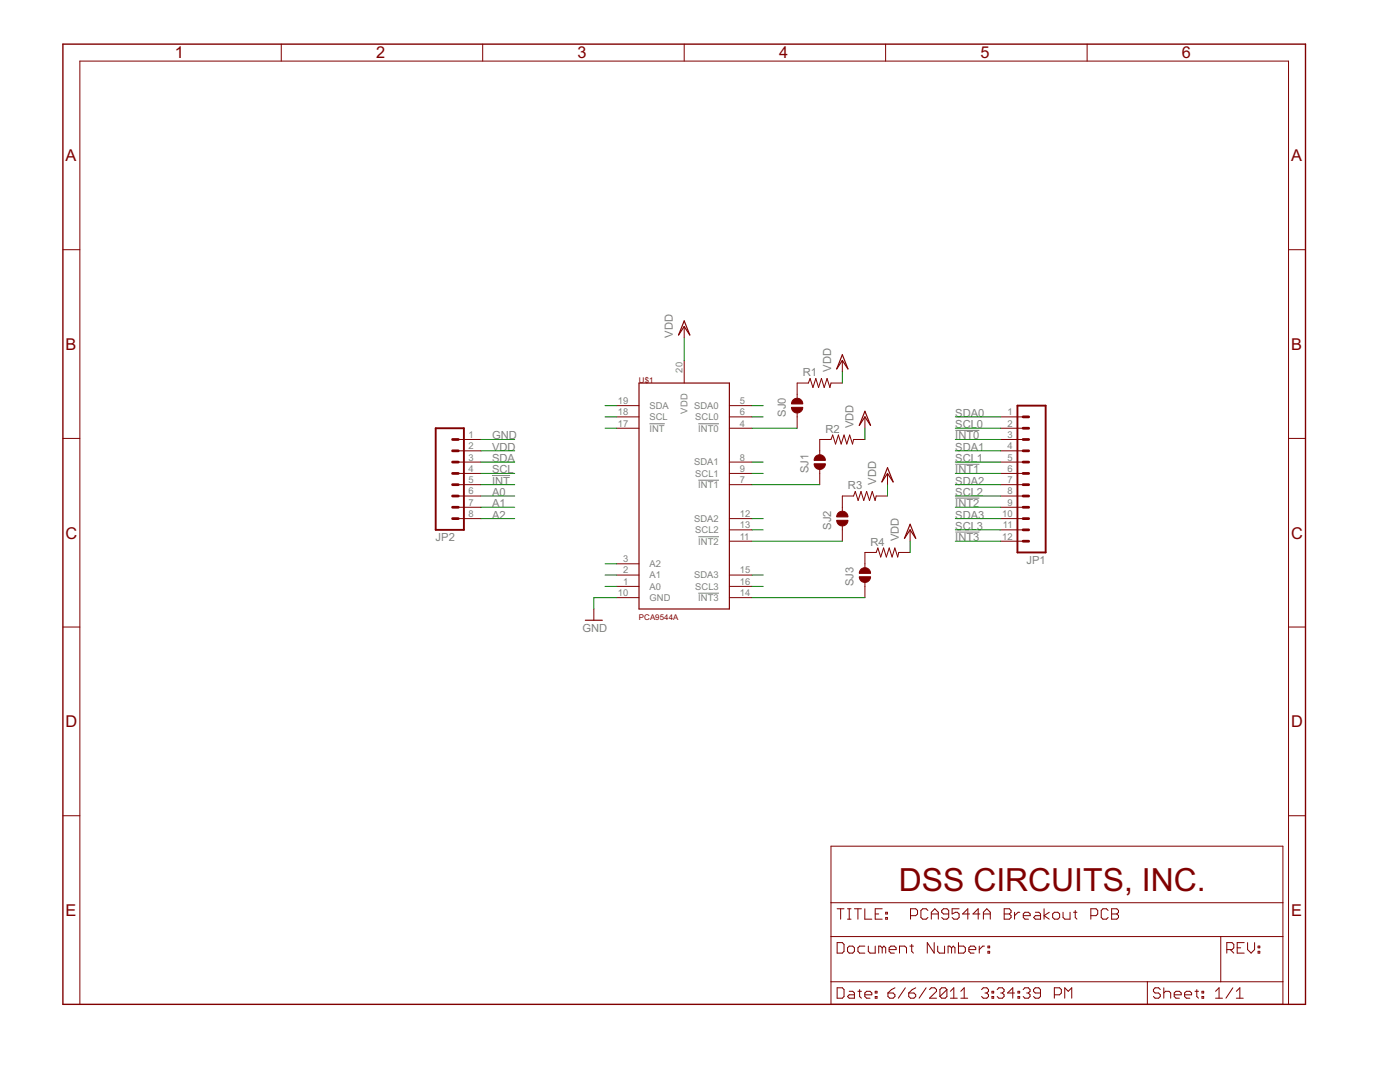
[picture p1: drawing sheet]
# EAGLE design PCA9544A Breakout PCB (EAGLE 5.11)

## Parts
JP1  M12PTH  [1X12]
JP2  M08  [1X08]
R1  10k  R-US_R0402  [R0402]
R2  10k  R-US_R0402  [R0402]
R3  10k  R-US_R0402  [R0402]
R4  10k  R-US_R0402  [R0402]
SJ0  SOLDERJUMPERTRACE  [SJ_2S-TRACE]
SJ1  SOLDERJUMPERTRACE  [SJ_2S-TRACE]
SJ2  SOLDERJUMPERTRACE  [SJ_2S-TRACE]
SJ3  SOLDERJUMPERTRACE  [SJ_2S-TRACE]
U$1  PCA9544A  [TSSOP20]

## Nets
!INT: JP2.5 U$1.17(!INT)
!INT0: JP1.3 SJ0.1 U$1.4(!INT0)
!INT1: JP1.6 SJ1.1 U$1.7(!INT1)
!INT2: JP1.9 SJ2.1 U$1.11(!INT2)
!INT3: JP1.12 SJ3.1 U$1.14(!INT3)
A0: JP2.6 U$1.1(A0)
A1: JP2.7 U$1.2(A1)
A2: JP2.8 U$1.3(A2)
GND: JP2.1 U$1.10(GND)
N$1: R1.1 SJ0.2
N$2: R2.1 SJ1.2
N$3: R3.1 SJ2.2
N$4: R4.1 SJ3.2
SCL: JP2.4 U$1.18(SCL)
SCL0: JP1.2 U$1.6(SCL0)
SCL1: JP1.5 U$1.9(SCL1)
SCL2: JP1.8 U$1.13(SCL2)
SCL3: JP1.11 U$1.16(SCL3)
SDA: JP2.3 U$1.19(SDA)
SDA0: JP1.1 U$1.5(SDA0)
SDA1: JP1.4 U$1.8(SDA1)
SDA2: JP1.7 U$1.12(SDA2)
SDA3: JP1.10 U$1.15(SDA3)
VDD: JP2.2 R1.2 R2.2 R3.2 R4.2 U$1.20(VDD)
